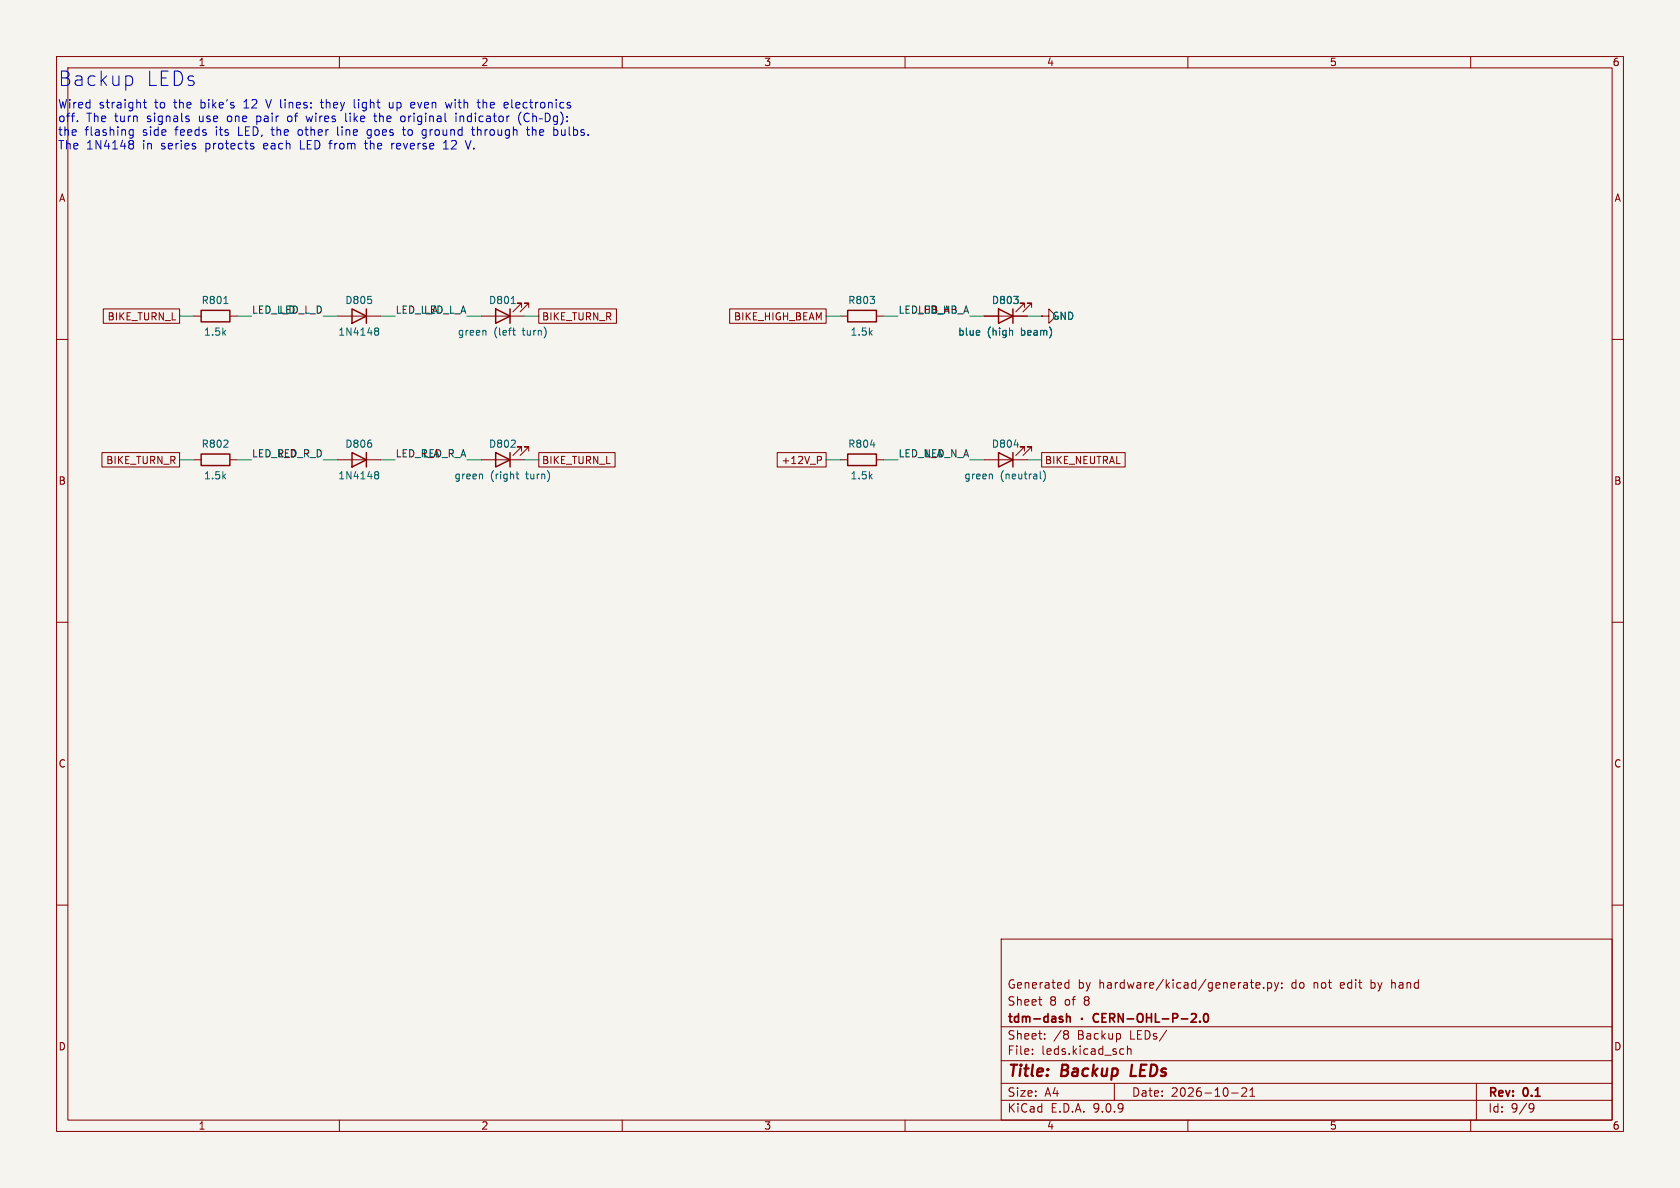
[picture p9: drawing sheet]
<svg xmlns="http://www.w3.org/2000/svg" width="297mm" height="210mm" viewBox="0 0 297 210" stroke-linecap="round" stroke-linejoin="round" font-family="sans-serif">
<path d="M0 0h297v210h-297z" fill="#f5f4ef" stroke="#f5f4ef" stroke-width=".18"/>
<g fill="none" stroke="#840000" stroke-width=".18">
<path d="M10 10h277v190h-277zM12 12h273v186h-273zM60 10v2M110 10v2M160 10v2M210 10v2M260 10v2M18.3 54.6h13.4v2.6h-13.4zM34.3 55.9h1.3M40.6 55.9h1.3M59.7 55.9h7.6M85.1 55.9h7.6"/>
<path d="M92.2 54.4v-.8h-.8h.8l-1.5 1.5M93.5 54.4v-.8h-.8h.8l-1.6 1.5M95.2 54.6h13.8v2.6h-13.8zM129 54.6h17v2.6h-17zM148.6 55.9h1.3M154.9 55.9h1.3M174 55.9h7.6M181.1 54.4v-.8h-.8h.8l-1.5 1.5M182.4 54.4v-.8h-.8h.8l-1.6 1.5M184.1 55.9h1.3v-1.3l1.3 1.3-1.3 1.3v-1.3M184.1 55.9h.1M10 60h2"/>
<path d="M92.2 79.8v-.8h-.8h.8l-1.5 1.5M93.5 79.8v-.8h-.8h.8l-1.6 1.5M181.1 79.8v-.8h-.8h.8l-1.5 1.5M182.4 79.8v-.8h-.8h.8l-1.6 1.5M285 60h2M18 80h13.7v2.6h-13.7zM34.3 81.3h1.3M40.6 81.3h1.3M59.7 81.3h7.6M85.1 81.3h7.6M95.2 80h13.5v2.6h-13.5zM137.4 80h8.6v2.6h-8.6z"/>
<path d="M144.5 80.7h.5l.2 .2-.1 .4h-.6M148.6 81.3h1.3M154.9 81.3h1.3M174 81.3h7.6M184.1 80h14.8v2.6h-14.8zM10 110h2M285 110h2M10 160h2M177 166h108v32h-108zM183.6 176.7h.6M184 177.7h.2M188.4 174.6h.6"/>
<path d="M188.4 173.8h.6M189 173.2v1.5M221 173.7h.6M221.2 173.2v1.3l.4 .2M222 174.2l.7-.1v-.3l-.5-.1-.2 .2 .1 .7h.6M223.4 174.6v.1M224.1 173.8l.4-.1 .3 .3v.4l-.1 .2h-.6M224.1 173.7v1.5M225.3 173.7l.4 1M225.7 174.7l-.2 .4-.2 .1M226 173.7l-.3 1M226.6 174.6v.1"/>
<path d="M226.6 173.8v.1M246 173.2v1.5M246.1 173.8h-.1M285 160h2M60 198v2M110 198v2M160 198v2M177 194.5h108M177 191.5h108M177 187.5h108M177 181.5h108M182.5 186.3v.1"/>
<path d="M182.5 185.5v.1M184.7 183.6v.1M184.7 182.8v.1M188.6 182.2l.3 .3-.3 .3 .2 .2 .1 .4-.3 .3M197 191.5v3M198.2 185.4l.5 .1M198.7 186.3l-.5 .1M199.3 185.5l.2-.1 .4 .1 .1 .9M199.3 184.9v1.5M210 198v2M217.7 193.2h1.2M219.5 192.4l.6-.1 .2 .1 .1 .3-.9 1.1h.9"/>
<path d="M221 193.8h.8M221 192.7l.4-.4v1.5M260 198v2M261 191.5v6.5M270.6 195.1l.5 .1a.99 .99 0 0 1-.4 1.4h-.2M271.2 195.7l-.3 .3h-.3"/>
</g>
<path d="M200.1 188.2l-.2 2h.9" fill="none" stroke="#840000" stroke-width=".4"/>
<g fill="none" stroke="#840000" stroke-width=".3">
<path d="M188.6 179.2v1.5M188.6 179.8l.2-.1 .3 .1 .1 .9M194.2 179.3a.6 .6 0 0 0-.7 0 .6 .6 0 0 0-.2 .7 .56 .56 0 0 0 .3 .6 .56 .56 0 0 0 .6-.1M194.8 179.9h.5M195.6 179.2h-.8v1.5h.8M196.2 180l.7-.1 .2-.2-.1-.4-.2-.1h-.6v1.5M196.6 180l.5 .7M198.6 179.2v1.5l-.9-1.5v1.5M201.3 179.3a.5 .5 0 0 1 .5-.1 .5 .5 0 0 1 .3 .5v.5a.5 .5 0 0 1-.5 .5 .5 .5 0 0 1-.5-.5v-.5zM202.7 179.9h.9M202.7 179.2v1.5M203.6 179.2v1.5"/>
<path d="M204.3 179.2v1.5h.7M207.3 180l.8-.1 .1-.2-.1-.4-.2-.1h-.6v1.5M210.6 179.3l.6-.1 .2 .1 .1 .3-.9 1.1h.9M212.9 179.3l.2-.1a.81 .81 0 0 1 .6 .6 .81 .81 0 0 1-.3 .8l-.1 .1a.81 .81 0 0 1-.4-1.4zM191.3 180v.2M199.3 180.1h1.1M205.5 180.1h1.1M208.8 180.1h1.2M212.1 180.5v.2"/>
</g>
<g fill="none" stroke="#840000" stroke-width=".25">
<path d="M35.6 54.9h5v2h-5zM62.2 54.6l2.6 1.3-2.6 1.3zM64.8 54.6v2.6M87.6 54.6l2.6 1.3-2.6 1.3zM90.2 54.6v2.6M149.9 54.9h5v2h-5zM176.5 54.6l2.6 1.3-2.6 1.3zM179.1 54.6v2.6M35.6 80.3h5v2h-5zM62.2 80l2.6 1.3-2.6 1.3zM64.8 80v2.6M87.6 80l2.6 1.3-2.6 1.3z"/>
<path d="M90.2 80v2.6M149.9 80.3h5v2h-5zM176.5 80l2.6 1.3-2.6 1.3zM179.1 80v2.6"/>
</g>
<g fill="none" stroke="#006464" stroke-width=".18">
<path d="M39.6 53.7h.7M66.3 58h.4l.2 .1v.2l-.2 .2M66.3 58.5h.2M66.5 58.5h.2M66.5 58.5l-.2 .1M66.7 58.5l.2 .3v.3l-.2 .2-.4-.1M85.8 58.5l.1 .8M90.4 53.7h.7M90.6 58.4h.5M90.8 59.1l.3 .2M173.1 58.5l.1 .2-.6 .1M178.9 58.5l.1 .8"/>
<path d="M153.9 78.6h.8M179.3 78.6h.8M66.3 83.9h.2M66.3 83.4h.4l.2 .1v.2l-.2 .2M66.5 83.9h.2M66.5 83.9l-.2 .1M66.7 83.9l.2 .3v.3l-.2 .2-.4-.1M85.2 83.9l.1 .8M91.2 83.8h.5M91.4 83.4v1.1l.3 .2M175.4 83.9v.8M183.9 83.4v1.1l.2 .2"/>
<path d="M184.5 83.2a1.46 1.46 0 0 1 0 1.9"/>
</g>
<path d="M168.3 54.1l.6 .1 .1 .3-.3 .2M168.3 54.7h.4M168.7 54.7l.4 .2-.1 .3-.7 .2M169.3 55.5h1M170.4 55.4l.4-1.3 .4 1.3M170.5 55h.6" fill="none" stroke="#0f0f0f" stroke-width=".18"/>
<g fill="none" stroke="#009600" stroke-width=".18">
<path d="M31.7 55.9h2.6M41.9 55.9h2.5M57.1 55.9h2.6M67.3 55.9h2.5M82.5 55.9h2.6M92.7 55.9h2.5M146 55.9h2.6M156.2 55.9h2.5M171.4 55.9h2.6M181.6 55.9h2.5M31.7 81.3h2.6M41.9 81.3h2.5"/>
<path d="M57.1 81.3h2.6M67.3 81.3h2.5M82.5 81.3h2.6M92.7 81.3h2.5M146 81.3h2.6M156.2 81.3h2.5M171.4 81.3h2.6M181.6 81.3h2.5"/>
</g>
<g fill="none" stroke="#0000c2" stroke-width=".18">
<path d="M23 13.4l.4 .5v.7l-.4 .5M25.3 18.1h.6M25.5 17.6v1.3l.4 .2M47 17.6l.5 1.5M56.6 18.1h.6M56.8 17.6v1.3l.2 .2M62.6 17.6v1.3l.2 .2M68.8 18.1l.1 .9h.5M72.8 18.1h.3l.2 .2M73.3 19l-.5 .1M73.3 18.5l-.7 .1M79.9 18.1l-.3 1-.3-.7-.3 .7"/>
<path d="M84.3 18.1h.6M84.6 19l.3 .1M85.4 17.6v1.5M85.5 18.2h-.1M89.6 18.1l.2 .4-.7 .1M89.8 19l-.2 .1M13.7 21.4v.1M23 24.8l.5 .1 .1 .2-.3 .4M23 25.5h.3M23.3 25.5l.2 .1 .1 .5-.1 .2h-.5M23.5 22.9v1.2l-.2 .3h-.4M23.5 23l-.4-.1-.3 .3v.4l.2 .3h.5"/>
<path d="M33.3 21l.2 .2-.2 .3M33.3 20.5l.1 .1M44.5 25.8l.3 .1 .1 .2-.2 .2h-.3M44.7 25.3l.1 .1M50.9 20.7v.7M52.8 23.1v.7M54.1 20.5l.3 1M59.7 22.4v1.3l.2 .2M61.1 20v1.3l.2 .2M64.4 25.3h.6M64.6 24.8v1.3l.2 .2M65 24.4h.3"/>
<path d="M65.5 22.9l-.5 .1-.1 .2 .1 .6 .5 .1M66.3 20v1.3l.3 .2M69.3 25.3v1M69.3 25.5v.1M70.9 21.4l.2 .1 .4-.1M71 20.6l-.1 .1M71.1 22.9h.6M71.3 22.4v1.3l.4 .2M71.5 20.6v.1M74.8 23.9h.5M75.3 24.1l-.1 .3h-.4M78.4 26.3h.9"/>
<path d="M78.8 24.8v1.5M80.6 20.5v1M81.3 20.5v1M81.5 20.5l-.2 .2M82.3 24.8l.5 1.5 .5-1.5M83.3 22.9h.6M83.5 22.4v1.3l.4 .2M91.8 20.2a1.75 1.75 0 0 0 .3 1.9M92.8 20.2a.73 .73 0 0 0-.1 .9 .73 .73 0 0 0 .8 .3M93 22.9h.6M93.3 22.4v1.3l.3 .2M94.1 22.4v1.5"/>
<path d="M94.2 23l-.1 .1M94.2 20v1.5M94.2 20.7l.2-.2 .4 .1v.9M95.3 21h.6M96.4 20v1.5a.78 .78 0 0 0 .8-.4 .78 .78 0 0 0-.1-.9M98.3 22.9l.3 .3v.4l-.3 .3M98.5 20.6l-.4-.1-.3 .3v.4l.2 .2h.5M98.5 20.5v1.2l-.2 .3-.4-.1M99.4 20.2a1.75 1.75 0 0 1-.3 1.9M100.3 21.4v.1M100.3 20.6v.1"/>
</g>
<g font-size="3.5" fill="#0000c2">
<text x="10.2" y="15.4">Backup</text>
<text x="25.7" y="15.4">LEDs</text>
</g>
<g font-size="2.8" fill="#840000">
<text x="178" y="190.9">Title:</text>
<text x="187.7" y="190.9">Backup</text>
<text x="200.7" y="190.9">LEDs</text>
</g>
<g font-size="2.1" fill="#0000c2">
<text x="10.2" y="19.5">Wired</text>
<text x="10.2" y="21.9">off.</text>
<text x="15.2" y="21.9">The</text>
<text x="17.5" y="19.5">straight</text>
<text x="20.3" y="21.9">turn</text>
<text x="26.1" y="21.9">signals</text>
<text x="27.4" y="19.5">to</text>
<text x="30.9" y="19.5">the</text>
<text x="35.4" y="21.9">use</text>
<text x="35.7" y="19.5">bike's</text>
<text x="40.6" y="21.9">one</text>
<text x="43.5" y="19.5">12</text>
<text x="45.9" y="21.9">pair</text>
<text x="47.7" y="19.5">V lines:</text>
<text x="51.5" y="21.9">of</text>
<text x="55.1" y="21.9">wires</text>
<text x="57.6" y="19.5">they</text>
<text x="62.1" y="21.9">like</text>
<text x="63.6" y="19.5">light</text>
<text x="67.4" y="21.9">the</text>
<text x="69.9" y="19.5">up</text>
<text x="72.2" y="21.9">original</text>
<text x="74" y="19.5">even</text>
<text x="80.3" y="19.5">with</text>
<text x="82" y="21.9">indicator</text>
<text x="86.1" y="19.5">the</text>
<text x="90.9" y="19.5">electronics</text>
<text x="10.2" y="24.3">the</text>
<text x="10.2" y="26.7">The</text>
<text x="15" y="24.3">flashing</text>
<text x="15.2" y="26.7">1N4148</text>
<text x="25.3" y="24.3">side</text>
<text x="25.3" y="26.7">in</text>
<text x="28.6" y="26.7">series</text>
<text x="31.1" y="24.3">feeds</text>
<text x="36.6" y="26.7">protects</text>
<text x="38.4" y="24.3">its</text>
<text x="42.5" y="24.3">LED, the</text>
<text x="47" y="26.7">each</text>
<text x="53.4" y="24.3">other</text>
<text x="53.6" y="26.7">LED from</text>
<text x="60.5" y="24.3">line</text>
<text x="65.4" y="26.7">the</text>
<text x="65.9" y="24.3">goes</text>
<text x="70.2" y="26.7">reverse</text>
<text x="72.4" y="24.3">to</text>
<text x="76" y="24.3">ground</text>
<text x="79.6" y="26.7">12</text>
<text x="83.7" y="26.7">V.</text>
<text x="85" y="24.3">through</text>
<text x="94.8" y="24.3">the</text>
<text x="99.6" y="24.3">bulbs.</text>
</g>
<g font-size="2.1" fill="#840000">
<text x="178" y="178">Sheet</text>
<text x="178" y="175">Generated</text>
<text x="185.5" y="178">8</text>
<text x="188.2" y="178">of</text>
<text x="190.5" y="175">by</text>
<text x="191.8" y="178">8</text>
<text x="194.3" y="175">hardware/kicad/generate.py:</text>
<text x="228.5" y="175">do</text>
<text x="232.5" y="175">not</text>
<text x="237.4" y="175">edit</text>
<text x="242.9" y="175">by</text>
<text x="246.7" y="175">hand</text>
<text x="178" y="184">Sheet:</text>
<text x="178" y="181.2">tdm-dash</text>
<text x="186.2" y="184">/8</text>
<text x="190.5" y="184">Backup</text>
<text x="199.9" y="184">LEDs/</text>
<text x="178" y="186.7">File:</text>
<text x="184.1" y="186.7">leds.kicad_sch</text>
<text x="178" y="196.9">KiCad</text>
<text x="178" y="194.1">Size:</text>
<text x="184.7" y="194.1">A4</text>
<text x="185.7" y="196.9">E.D.A.</text>
<text x="193.3" y="196.9">9.0.9</text>
<text x="200" y="194.1">Date:</text>
<text x="207" y="194.1">2026-10-21</text>
<text x="263" y="194.3">Rev:</text>
<text x="263" y="196.9">Id:</text>
<text x="267.1" y="196.9">9/9</text>
<text x="269.4" y="194.3">0.1</text>
</g>
<g font-size="1.8" fill="#840000">
<text x="35" y="11.9">1</text>
<text x="85" y="11.9">2</text>
<text x="135" y="11.9">3</text>
<text x="185" y="11.9">4</text>
<text x="235" y="11.9">5</text>
<text x="285" y="11.9">6</text>
<text x="10.3" y="35.9">A</text>
<text x="285.3" y="35.9">A</text>
<text x="18.9" y="56.8">BIKE_TURN_L</text>
<text x="95.7" y="56.8">BIKE_TURN_R</text>
<text x="129.6" y="56.8">BIKE_HIGH_BEAM</text>
<text x="18.7" y="82.2">BIKE_TURN_R</text>
<text x="95.7" y="82.2">BIKE_TURN_L</text>
<text x="138.1" y="82.2">+12V_P</text>
<text x="184.6" y="82.2">BIKE_NEUTRAL</text>
<text x="10.3" y="85.9">B</text>
<text x="285.3" y="85.9">B</text>
<text x="10.3" y="135.9">C</text>
<text x="285.3" y="135.9">C</text>
<text x="10.3" y="185.9">D</text>
<text x="285.3" y="185.9">D</text>
<text x="35" y="199.9">1</text>
<text x="85" y="199.9">2</text>
<text x="135" y="199.9">3</text>
<text x="185" y="199.9">4</text>
<text x="235" y="199.9">5</text>
<text x="285" y="199.9">6</text>
</g>
<g font-size="1.8" fill="#006464">
<text x="35.5" y="53.9">R801</text>
<text x="60.9" y="53.9">D805</text>
<text x="86.3" y="53.9">D801</text>
<text x="149.8" y="53.9">R803</text>
<text x="175.2" y="53.9">D803</text>
<text x="36" y="59.5">1.5k</text>
<text x="59.7" y="59.5">1N4148</text>
<text x="80.8" y="59.5">green</text>
<text x="87.3" y="59.5">(left</text>
<text x="92.5" y="59.5">turn)</text>
<text x="150.3" y="59.5">1.5k</text>
<text x="169.3" y="59.5">blue</text>
<text x="174.5" y="59.5">(high</text>
<text x="180.6" y="59.5">beam)</text>
<text x="185.9" y="56.7">GND</text>
<text x="35.5" y="79.3">R802</text>
<text x="60.9" y="79.3">D806</text>
<text x="86.3" y="79.3">D802</text>
<text x="149.8" y="79.3">R804</text>
<text x="175.2" y="79.3">D804</text>
<text x="36" y="84.9">1.5k</text>
<text x="59.7" y="84.9">1N4148</text>
<text x="80.2" y="84.9">green</text>
<text x="86.7" y="84.9">(right</text>
<text x="93.1" y="84.9">turn)</text>
<text x="150.3" y="84.9">1.5k</text>
<text x="170.4" y="84.9">green</text>
<text x="176.8" y="84.9">(neutral)</text>
</g>
<g font-size="1.8" fill="#0f0f0f">
<text x="44.4" y="55.5">LED_L_D</text>
<text x="49.3" y="55.5">LED_L_D</text>
<text x="69.8" y="55.5">LED_L_A</text>
<text x="74.8" y="55.5">LED_L_A</text>
<text x="158.7" y="55.5">LED_HB_A</text>
<text x="44.4" y="80.9">LED_R_D_R_D</text>
<text x="49" y="80.9">LE</text>
<text x="69.8" y="80.9">LED_R_A</text>
<text x="74.6" y="80.9">LED_R_A</text>
<text x="158.7" y="80.9">LED_N_A</text>
<text x="163.4" y="80.9">LED_N_A</text>
</g>
</svg>
